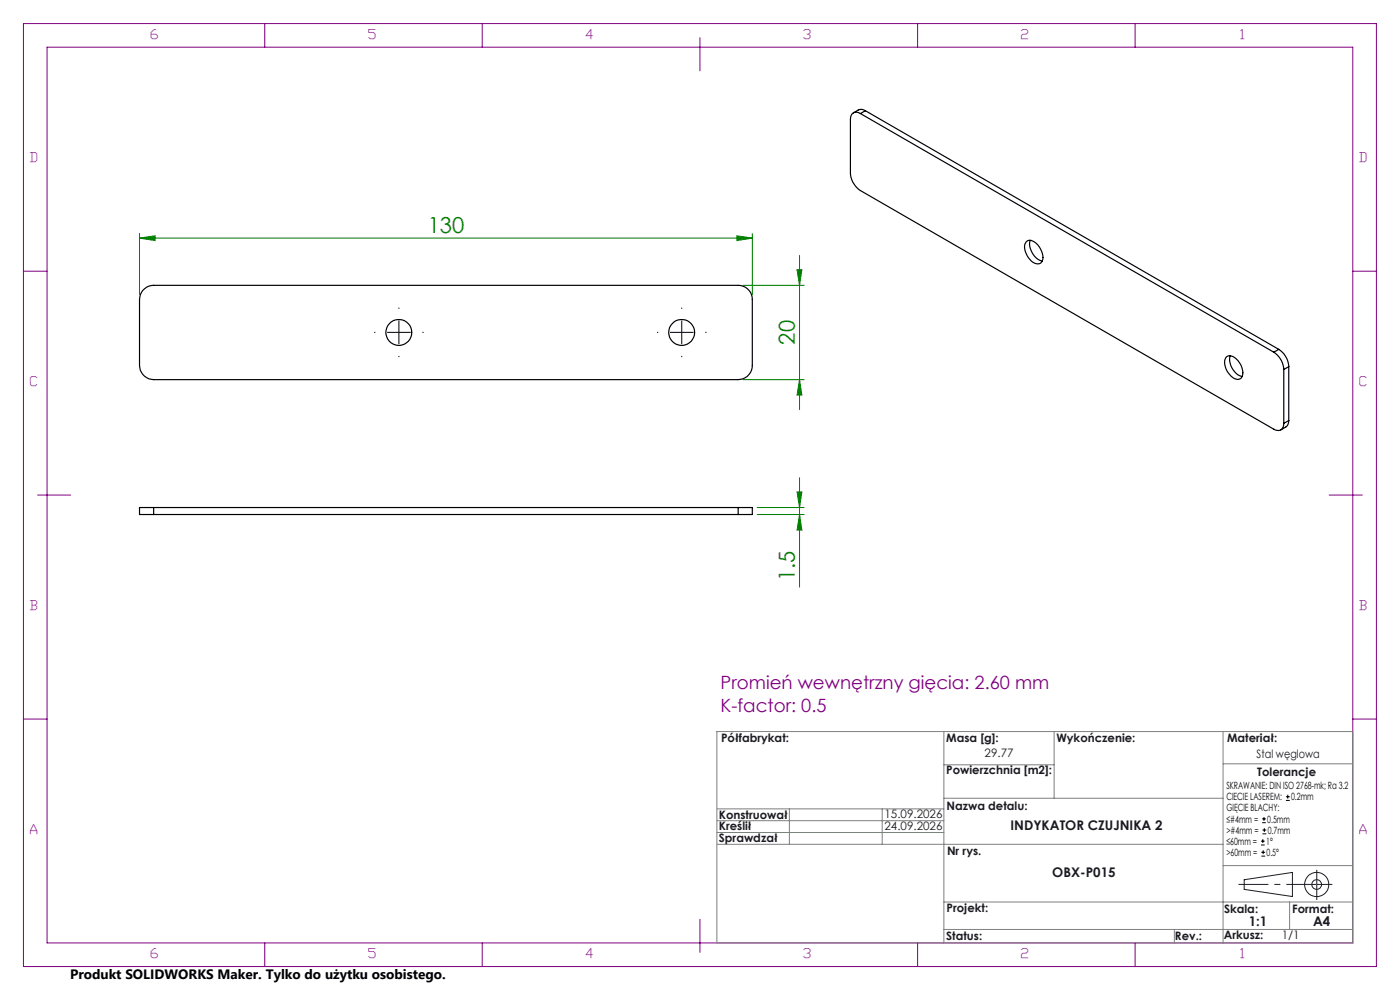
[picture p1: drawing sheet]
<svg xmlns="http://www.w3.org/2000/svg" width="297mm" height="210mm" viewBox="0 0 297 210" stroke-linecap="round" stroke-linejoin="round" font-family="sans-serif">
<g fill="none" stroke="#000" stroke-width=".25">
<path d="M182.5 24.1a1.3 1.3 0 0 0-1.5-.1 1.3 1.3 0 0 0-.6 1.3v11.5a4.6 4.6 0 0 0 2.1 3.6l87.7 50.6a1.3 1.3 0 0 0 1.5 .2 1.3 1.3 0 0 0 .6-1.4M182.5 24.1l87.7 50.6M183.6 23.5a1.51 1.51 0 0 0-1.5-.2l-1.1 .6M183.6 23.5l-1.1 .6M183.6 23.5l87.7 50.6M217.7 51.4a1.4 1.4 0 0 1 2.2 .2 3.5 3.5 0 0 1 1 4 1.68 1.68 0 0 1-2.5-.6 3.3 3.3 0 0 1-.7-3.6zM218.6 51a3.8 3.8 0 0 0 2.5 4.4M30.3 61.6a3 3 0 0 1 2.3-1.1h124a2.99 2.99 0 0 1 3 3v14a3 3 0 0 1-3 3h-124a3 3 0 0 1-3-3v-14a2.99 2.99 0 0 1 .7-1.9zM260.3 75.6a2.13 2.13 0 0 1 2.6 1.3 2.83 2.83 0 0 1 .3 3.4 2.13 2.13 0 0 1-2.6-1.2 2.83 2.83 0 0 1-.3-3.5zM261 75.5a3.8 3.8 0 0 0 2.5 4.4M270.2 74.7a4.7 4.7 0 0 1 2.1 3.7M271.3 74.1a4.7 4.7 0 0 1 2.1 3.7"/>
<path d="M271.3 74.1l-1.1 .6M272.3 78.4v11.4M273.4 77.8l-1.1 .6M273.4 77.8v11.4M273.4 89.2l-.1 .7a2.27 2.27 0 0 1-1.6 1.3M273.4 89.2l-1.1 .6M32.6 107.7h-3v1.4h3M32.6 107.7v1.4M32.6 109.1h124M32.6 107.7h124M156.6 107.7h3v1.4h-3M156.6 107.7v1.4"/>
<circle cx="84.6" cy="70.5" r="2.75"/>
<circle cx="144.6" cy="70.5" r="2.75"/>
</g>
<path d="M29.6 50.5l3.3-.5v1zM29.6 49.5v13M29.6 50.5h130M159.6 49.5v13" fill="none" stroke="#008000" stroke-width=".21"/>
<g fill="none" stroke="#191924" stroke-width=".21">
<path d="M263.9 186.6l10.3-1.5v5.1l-10.3-1.5z"/>
<circle cx="279.3" cy="187.6" r="1.03"/>
<circle cx="279.3" cy="187.6" r="2.57"/>
</g>
<path d="M279.3 187.6h-16.7" fill="none" stroke="#191924" stroke-width=".21" stroke-dasharray="6.3 1.3 1.3 1.3" stroke-dashoffset="-.1" stroke-linecap="butt"/>
<path d="M279.3 187.6h3.3M279.3 187.6v3.3M279.3 187.6v-3.1" fill="none" stroke="#191924" stroke-width=".21" stroke-dasharray="6.3 1.3 1.3 1.3" stroke-linecap="butt"/>
<g fill="none" stroke="#800080" stroke-width=".21">
<path d="M5 5h287v200h-287zM10 10h277v190h-277zM56.2 5v5M102.3 5v5M148.5 8v7M194.7 5v5M240.8 5v5M5 57.5h5M287 57.5h5M8 105h7M282 105h7M5 152.5h5"/>
<path d="M287 152.5h5M148.5 195v7M56.2 200v5M102.3 200v5M194.7 200v5M240.8 200v5"/>
</g>
<g fill="none" stroke="#808080" stroke-width=".21">
<path d="M152.1 155.2h134.9v44.8h-134.9zM200.2 155.2v44.8M223.6 155.2v14.1M259.5 155.2v44.8M152.1 176.6h48.1M152.1 174.1h48.1M152.1 171.6h48.1M152.1 179.1h107.4M167.5 171.6v7.5M187.1 171.6v7.5M200.2 169.3h59.3M200.2 162.2h23.4"/>
<path d="M259.5 162h27.5M200.2 197.2h86.8M200.2 191.3h86.8M249.1 197.2v2.8M259.5 183.6h27.5M273.6 191.3v5.9"/>
</g>
<path d="M29.6 50.5l3.3-.5v1z" fill="#008000"/>
<path d="M156.3 50l3.3 .5-3.3 .5z" fill="none" stroke="#008000" stroke-width=".21"/>
<path d="M156.3 50l3.3 .5-3.3 .5z" fill="#008000"/>
<path d="M169.1 57.2h1l-.5 3.3zM169.6 54.2v32.7M157.6 60.5h13M157.6 80.5h13" fill="none" stroke="#008000" stroke-width=".21"/>
<path d="M169.1 57.2h1l-.5 3.3z" fill="#008000"/>
<path d="M169.6 80.5l.5 3.3h-1z" fill="none" stroke="#008000" stroke-width=".21"/>
<path d="M169.6 80.5l.5 3.3h-1z" fill="#008000"/>
<path d="M160.6 107.7h10M160.6 109.1h10M169.1 104.3h1l-.5 3.4zM169.6 101.3v23.3" fill="none" stroke="#008000" stroke-width=".21"/>
<g fill="none" stroke="#000" stroke-width=".21" stroke-dasharray="15.2 1.3 1.3 1.3" stroke-linecap="butt">
<path d="M79.6 70.5h-.2M84.6 70.5v-2.5M84.6 70.5h-2.5M84.6 70.5v2.5M84.6 70.5h2.5M84.6 65.5v-.2M84.6 75.5v.3M89.6 70.5h.3M139.6 70.5h-.2M144.6 70.5v-2.5M144.6 70.5h-2.5M144.6 70.5v2.5"/>
<path d="M144.6 70.5h2.5M144.6 65.5v-.2M144.6 75.5v.3M149.6 70.5h.3"/>
</g>
<path d="M169.1 104.3h1l-.5 3.4z" fill="#008000"/>
<path d="M169.6 109.1l.5 3.4h-1z" fill="none" stroke="#008000" stroke-width=".21"/>
<path d="M169.6 109.1l.5 3.4h-1z" fill="#008000"/>
<g fill="none" stroke="#000" stroke-width=".21">
<path d="M267.5 179.2h.8M267.5 178.4h.8M267.8 174.5h.7M267.8 173.7h.7M267.8 176.9h.8M267.8 176.1h.8M267.9 178v.8M268.1 173.3v.8M268.2 175.7v.8M272.8 169.8h.8M272.8 169h.8M273.2 168.6v.8"/>
<path d="M267.6 181.6h.8M267.6 180.8h.8M268 180.4v.8"/>
</g>
<g font-size="4.7" fill="#008000">
<text x="90.7" y="49.5">130</text>
<text x="168.6" y="73.1" transform="rotate(-90 168.6 73.1)">20</text>
<text x="168.6" y="123.2" transform="rotate(-90 168.6 123.2)">1.5</text>
</g>
<g font-size="3.9" fill="#800080">
<text x="152.9" y="146.1">Promień wewnętrzny gięcia: 2.60 mm</text>
<text x="152.9" y="151">K-factor: 0.5</text>
</g>
<text font-size="2.9" x="14.9" y="207.6">Produkt SOLIDWORKS Maker. Tylko do użytku osobistego.</text>
<g font-size="2.8" fill="#800080">
<text x="32" y="8.2">6</text>
<text x="78.2" y="8.2">5</text>
<text x="124.4" y="8.2">4</text>
<text x="170.5" y="8.2">3</text>
<text x="216.7" y="8.2">2</text>
<text x="263.2" y="8.2">1</text>
<text x="6.5" y="34.4">D</text>
<text x="288.5" y="34.4">D</text>
<text x="6.5" y="81.9">C</text>
<text x="288.5" y="81.9">C</text>
<text x="6.5" y="129.4">B</text>
<text x="288.5" y="129.4">B</text>
<text x="6.5" y="176.9">A</text>
<text x="288.5" y="176.9">A</text>
<text x="32" y="203.2">6</text>
<text x="78.2" y="203.2">5</text>
<text x="124.4" y="203.2">4</text>
<text x="170.5" y="203.2">3</text>
<text x="216.7" y="203.2">2</text>
<text x="263.2" y="203.2">1</text>
</g>
<g font-size="2.8" fill="#191924">
<text x="214.4" y="176">INDYKATOR CZUJNIKA 2</text>
<text x="223.2" y="186">OBX-P015</text>
<text x="264.9" y="196.5">1:1</text>
<text x="278.6" y="196.5">A4</text>
</g>
<g font-size="2.5" fill="#191924">
<text x="153" y="157.5">Półfabrykat:</text>
<text x="200.7" y="157.5">Masa [g]:</text>
<text x="208.9" y="160.6">29.77</text>
<text x="224.1" y="157.5">Wykończenie:</text>
<text x="260.3" y="157.5">Materiał:</text>
<text x="266.6" y="160.8">Stal węglowa</text>
<text x="200.7" y="164.3">Powierzchnia [m2]:</text>
<text x="266.7" y="164.5">Tolerancje</text>
<text x="152.5" y="173.6">Konstruował</text>
<text x="187.6" y="173.5">15.09.2026</text>
<text x="200.8" y="171.9">Nazwa detalu:</text>
<text x="152.5" y="176">Kreślił</text>
<text x="152.5" y="178.5">Sprawdzał</text>
<text x="187.6" y="176">24.09.2026</text>
<text x="200.9" y="181.3">Nr rys.</text>
<text x="200.8" y="193.5">Projekt:</text>
<text x="259.7" y="193.6">Skala:</text>
<text x="274.1" y="193.6">Format:</text>
<text x="200.7" y="199.3">Status:</text>
<text x="249.3" y="199.3">Rev.:</text>
<text x="259.6" y="199.2">Arkusz:</text>
<text x="271.9" y="199.2">1/1</text>
</g>
<g font-size="2.1">
<text x="260.2" y="167.4">SKRAWANIE: DIN ISO 2768-mk; Ra 3.2</text>
<text x="260.2" y="172.1">GIĘCIE BLACHY:</text>
<text x="260.2" y="169.8">CIECIE LASEREM:</text>
<text x="273.9" y="169.8">0.2mm</text>
<text x="260.2" y="174.5">≤#4mm =</text>
<text x="260.2" y="176.9">&gt;#4mm =</text>
<text x="260.2" y="179.2">≤60mm =</text>
<text x="268.6" y="179.2">1°</text>
<text x="268.9" y="174.5">0.5mm</text>
<text x="268.9" y="176.9">0.7mm</text>
<text x="260.2" y="181.6">&gt;60mm =</text>
<text x="268.7" y="181.6">0.5°</text>
</g>
</svg>
